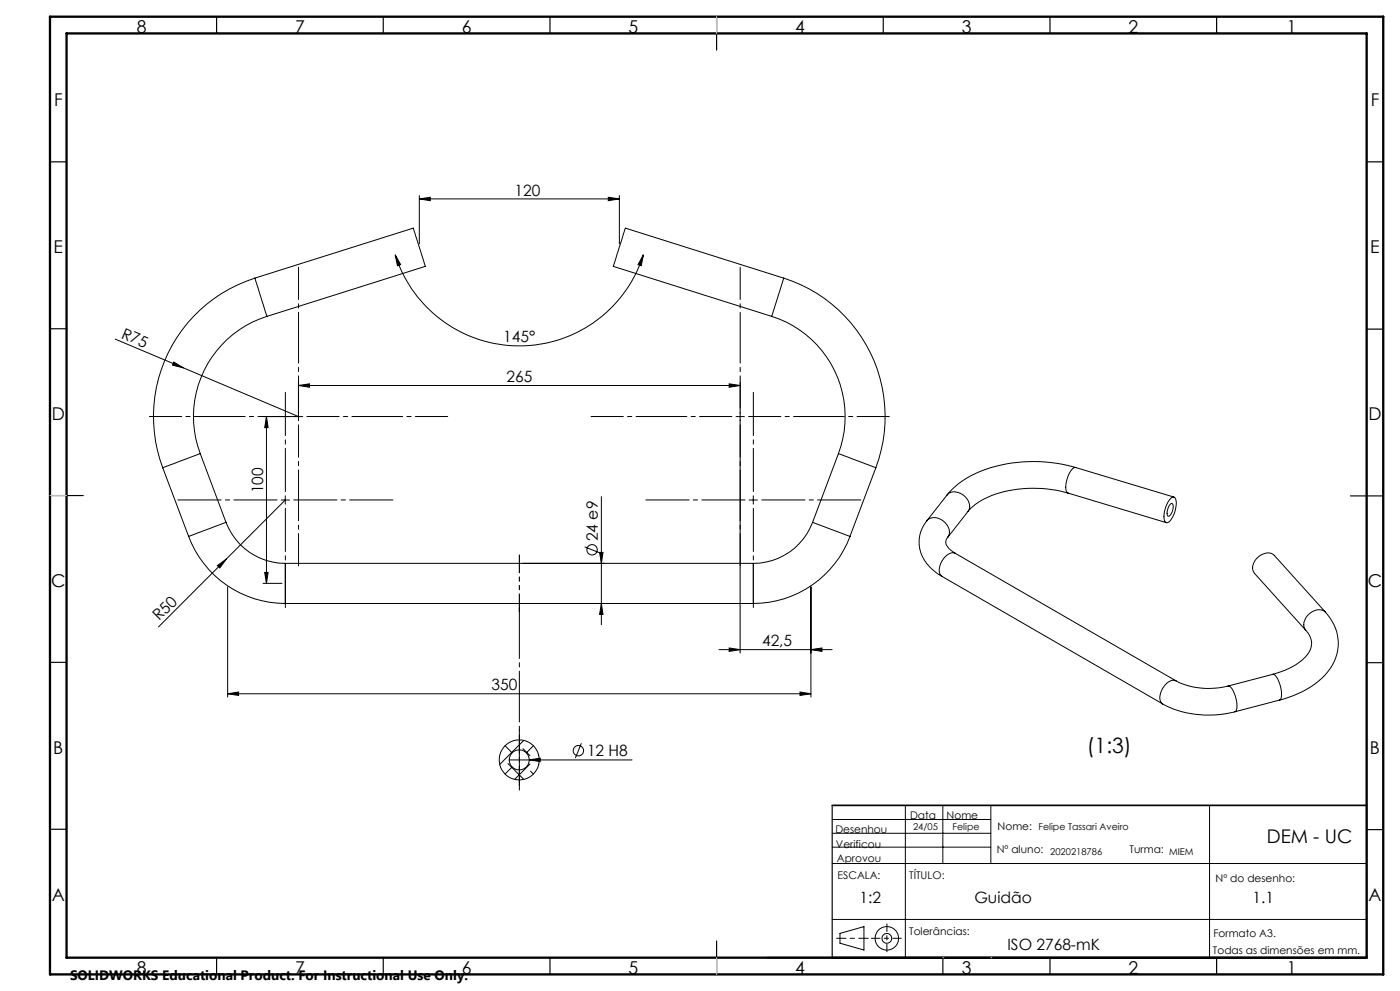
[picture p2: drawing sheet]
<svg xmlns="http://www.w3.org/2000/svg" width="420mm" height="297mm" viewBox="0 0 420 297" stroke-linecap="round" stroke-linejoin="round" font-family="sans-serif">
<g fill="none" stroke="#000" stroke-width=".3">
<path d="M125.8 59.6l3.3-.5v1zM125.8 58.6v14.5M125.8 59.6h60M182.5 59.1l3.3 .5-3.3 .5zM185.8 58.6v14.5M118.6 76.4l1.6 2.9-1 .4zM118.6 76.4a39 39 0 0 0 37.2 27.2 39 39 0 0 0 37.2-27.2M193 76.4l-.6 3.3-1-.4zM76.4 83.4a43.5 43.5 0 0 0-27.6 56.8M76.4 83.4l47.6-15 3.6 11.4-47.5 15M76.4 83.4l3.7 11.4M80.1 94.8a31.5 31.5 0 0 0-20 41.2"/>
<path d="M231.5 94.8a31.5 31.5 0 0 1 20 41.2M235.1 83.4a43.5 43.5 0 0 1 27.6 56.8M235.1 83.4l-47.5-15-2.5 7.8-1.1 3.6 47.5 15M235.1 83.4l-3.6 11.4M34.6 101.6l54.9 23.2M52.1 108.5l2.9 1.7-3.2-.8zM89.5 115.5l3.4-.5v1.1zM89.5 114.5v11.6M89.5 115.5h132.5M218.8 115l3.2 .5-3.2 .6zM222 114.5v81.2M60.1 136l-11.3 4.2"/>
<path d="M60.1 136l7.7 20.6M78.9 124.8h11.9M79.9 124.8v50M79.9 124.8l.5 3.4h-1zM220.8 124.8h2.5M251.5 136l11.2 4.2M251.5 136l-7.7 20.6M48.8 140.2l7.8 20.6M67.8 156.6a19 19 0 0 0 17.8 12.2M67.8 156.6l-11.2 4.2M84.3 149.9h2.6M85.6 149.9l-38 38"/>
<path d="M85.6 148.6v2.5M180.4 148.8v38.4M224.8 149.9h2.4M226 148.6v2.5M243.8 156.6a18.9 18.9 0 0 1-17.8 12.2M243.8 156.6l11.2 4.2M262.7 140.2l-7.7 20.6M278.1 156.1a10.4 10.4 0 0 0 2.4 15.2l2.1 1.5M278.1 156.1a3.9 3.9 0 0 1 5.9 1.1 3.1 3.1 0 0 1 .3 3.8M284.1 148.3a3.5 3.5 0 0 1 5.1 .2 3.5 3.5 0 0 1 1.2 4.8M284.1 148.3l-6 7.8M290.4 153.3l-6.1 7.7a2.2 2.2 0 0 0 .4 3.4l1.9 1.4"/>
<path d="M320.4 147.8a35.9 35.9 0 0 0-26.1 2.2l-1.7 1.2-2.2 2.1M320.4 147.8l29.5 8.8M322.7 140.1a43.4 43.4 0 0 0-32.8 3.3l-3.5 2.5-2.3 2.4M322.7 140.1a2.63 2.63 0 0 0-2.1 2.1 6.4 6.4 0 0 0-.5 5.4l.3 .2M322.7 140.1l29.5 8.9M351.2 151.1l.4-.2a3 3 0 0 1-.7 3.6l-.4 .2a2.9 2.9 0 0 1 .7-3.6zM351.3 149.3l.6-.3a1.18 1.18 0 0 1 1 1.5 7.5 7.5 0 0 1-2.6 6.1 .96 .96 0 0 1-1.1-1.2 8.8 8.8 0 0 1 2.1-6.1zM56.6 160.8a31.1 31.1 0 0 0 29 20.1M65.2 169.5l2.7-2-2 2.7zM68.3 175.9v33M78.9 174.8h5.7M79.4 171.6h1l-.5 3.2z"/>
<path d="M85.6 168.8v12.1M85.6 168.8h140.4M175.4 163.9l4.4 1.8M179.9 165.6h1l-.5 3.2zM226 168.8v12.1M243.3 175.9v33M255 160.8a31.1 31.1 0 0 1-29 20.1M282.6 172.8l66.2 38.2M286.6 165.8a3.6 3.6 0 0 0-4.1 2.4 3.7 3.7 0 0 0 0 4.5l.1 .1M286.6 165.8l66.2 38.2M85.6 180.9h140.4M180.4 180.9l.5 3.2h-1z"/>
<path d="M215.7 194.7h33.9M218.8 194.2l3.2 .5-3.2 .5zM243.3 194.7l3.3-.5v1zM391.7 188.8a5.5 5.5 0 0 1-.7 8.7 22.2 22.2 0 0 1-9.2 4.6M397.7 183.5a13.4 13.4 0 0 1-1.1 19.8 29.2 29.2 0 0 1-12.8 6.5M397.7 183.5l-15.4-17a3.9 3.9 0 0 0-5.7 1.4 3.2 3.2 0 0 0-.3 3.9l15.4 17M397.7 183.5a3.9 3.9 0 0 0-5.8 1.4 3.2 3.2 0 0 0-.2 3.9M68.3 207.9l3.3-.5v1zM68.3 207.9h175M240 207.4l3.3 .5-3.3 .5zM348.8 211a30.1 30.1 0 0 0 21.7 2.3M352.8 204a22.5 22.5 0 0 0 15.6 1.6"/>
<path d="M352.8 204a3.6 3.6 0 0 0-4.1 2.4 3.7 3.7 0 0 0 0 4.6h.1M368.4 205.6a3 3 0 0 1 2 2.5 6.1 6.1 0 0 1 .2 5.2h-.1M381.8 202.1a2.86 2.86 0 0 1 2 2.5 6.1 6.1 0 0 1 .2 5.2h-.2M381.8 202.1l-13.4 3.5M383.8 209.8l-13.3 3.5M151.5 223.5l2.1 2.1M152.4 228.8l4.7 4.8M152.8 227.7h36.8M153.6 229.9l-2.1 2.1M156.9 224.4l2.1 2.1M157.1 221.9l-7.2 7.2M158.8 227.7l3.3-.5v1z"/>
<path d="M159 229l-4.6 4.6M159.1 231.1l.9 .9M160 223.5l-2.1 2.1M161.5 229l.1 .1M161.6 226.4l-.1 .1M174.4 222.7l-1.8 4.5M249.7 258.8h160.3M249.7 249.7h47.6M249.7 245.6h47.6M249.7 253.9h47.6M271.6 241.4v45.6M282.9 241.4v17.4"/>
<path d="M297.3 241.4v17.4M362.9 241.4v45.6M249.7 275.6h160.3M252 279.7l7.2-2v7l-7.2-2z"/>
<circle cx="177.6" cy="164.8" r="1.55"/>
<circle cx="155.8" cy="227.7" r="3"/>
<circle cx="155.8" cy="227.7" r="6"/>
<circle cx="173.5" cy="225" r="1.56"/>
<circle cx="266" cy="281.2" r="1.46"/>
<circle cx="266.1" cy="281.2" r="3.5"/>
</g>
<path d="M155.8 236.7v-18" fill="none" stroke="#000" stroke-width=".3" stroke-dasharray="15.2 1.3 1.3 1.3" stroke-dashoffset="8.1"/>
<path d="M155.8 180.8v55.9" fill="none" stroke="#000" stroke-width=".3" stroke-dasharray="15.2 1.3 1.3 1.3" stroke-dashoffset="-1.3"/>
<path d="M87.1 124.8h-42.3M89.6 122.3v-42.2M89.6 127.3v42.3M92.1 124.8h42.2M219.6 124.8h-42.3M222.1 122.3v-42.2M222.1 127.3v42.3M224.6 124.8h42.2" fill="none" stroke="#000" stroke-width=".3" stroke-dasharray="15.2 1.3 1.3 1.3" stroke-dashoffset="5.5"/>
<path d="M83.1 149.8h-29.7M85.6 147.3v-29.7M85.6 152.3v29.8M88.1 149.8h29.8M223.5 149.8h-29.7M226 147.3v-29.7M226 152.3v29.8M228.5 149.8h29.8" fill="none" stroke="#000" stroke-width=".3" stroke-dasharray="15.2 1.3 1.3 1.3" stroke-dashoffset="2.3"/>
<path d="M155.8 166.3v17" fill="none" stroke="#000" stroke-width=".35" stroke-dasharray="6.3 1.3 1.3 1.3 1.3 1.3" stroke-dashoffset="1"/>
<path d="M261.4 281.2h9" fill="none" stroke="#000" stroke-width=".3" stroke-dasharray="15.2 1.3 1.3 1.3" stroke-dashoffset="12.7"/>
<path d="M266.1 276.9v8.3" fill="none" stroke="#000" stroke-width=".3" stroke-dasharray="15.2 1.3 1.3 1.3" stroke-dashoffset="13"/>
<path d="M260.4 281.2h-9.4" fill="none" stroke="#000" stroke-width=".3" stroke-dasharray="15.2 1.3 1.3 1.3" stroke-dashoffset="12.4"/>
<g fill="none" stroke="#000" stroke-width=".35">
<path d="M65 5v5M115 5v5M165 5v5M215 5v10M265 5v5M315 5v5M365 5v5M15 48.5h5M410 48.5h5M15 98.5h5M410 98.6h5M15 148.5h10"/>
<path d="M405.1 148.6h9.9M15 198.5h5M410 198.6h5M15 248.5h5M249.7 241.4v45.6M410 248.6h5M410 241.4v45.6M65 287v5M115 287v5M165 287v5M215 282v10M282.9 287v5"/>
<path d="M315 287v5M365 287v5"/>
</g>
<path d="M249.7 241.4h160.3M230 287h180" fill="none" stroke="#000" stroke-width=".5"/>
<path d="M15 5h400v287h-400zM20 10h390v277h-390z" fill="none" stroke="#000" stroke-width=".7"/>
<path d="M282.9 287h.1M297.3 287h.1" fill="none" stroke="#c0c0c0" stroke-width=".3"/>
<path d="M215 5v5M15 148.5h5M215 287v5" fill="none" stroke="#c0c0c0" stroke-width=".35"/>
<g fill="#000">
<path d="M52.1 108.5l2.9 1.7-3.2-.8zM65.2 169.5l2.7-2-2 2.7z"/>
<path d="M118.6 76.4l1.6 2.9-1 .4zM193 76.4l-.6 3.3-1-.4zM158.8 227.7l3.3 .5v-1z"/>
<path d="M89.5 115.5l3.4-.5v1.1zM218.8 115l3.2 .5-3.2 .6z"/>
<path d="M79.9 124.8l.5 3.4h-1zM79.4 171.6h1l-.5 3.2z"/>
<path d="M180.4 180.9l.5 3.2h-1zM179.9 165.6h1l-.5 3.2z"/>
<path d="M240 207.4l3.3 .5-3.3 .5zM68.3 207.9l3.3-.5v1zM243.3 194.7l3.3-.5v1zM218.8 194.2l3.2 .5-3.2 .5zM182.5 59.1l3.3 .5-3.3 .5zM125.8 59.6l3.3-.5v1z"/>
</g>
<text font-size="6.3" x="326" y="225.8">(1:3)</text>
<text font-size="5.6" x="380" y="252.6">DEM - UC</text>
<g font-size="5.3">
<text x="41" y="9.9">8</text>
<text x="88.5" y="9.9">7</text>
<text x="138.5" y="9.9">6</text>
<text x="188.5" y="9.9">5</text>
<text x="238.5" y="9.9">4</text>
<text x="288.5" y="9.9">3</text>
<text x="338.5" y="9.9">2</text>
<text x="386" y="9.9">1</text>
<text x="16.2" y="31.7">F</text>
<text x="411.2" y="31.7">F</text>
<text x="16.1" y="75.9">E</text>
<text x="411.1" y="75.9">E</text>
<text x="15.5" y="125.9">D</text>
<text x="410.5" y="125.9">D</text>
<text x="15.4" y="175.9">C</text>
<text x="410.4" y="175.9">C</text>
<text x="16" y="225.9">B</text>
<text x="411" y="225.9">B</text>
<text x="15.5" y="270.2">A</text>
<text x="410.5" y="270.2">A</text>
<text x="41" y="291.9">8</text>
<text x="88.5" y="291.9">7</text>
<text x="138.5" y="291.9">6</text>
<text x="188.5" y="291.9">5</text>
<text x="238.5" y="291.9">4</text>
<text x="288.5" y="291.9">3</text>
<text x="338.5" y="291.9">2</text>
<text x="386" y="291.9">1</text>
</g>
<g font-size="4.7">
<text x="154.4" y="58.6">120</text>
<text x="36.2" y="101.2" transform="rotate(23 36.2 101.2)">R75</text>
<text x="151" y="102.6">145°</text>
<text x="151.9" y="114.5">265</text>
<text x="78.9" y="147.8" transform="rotate(-90 78.9 147.8)">100</text>
<text x="179.3" y="162.2" transform="rotate(-90 179.3 162.2)">24 e9</text>
<text x="47.8" y="186.2" transform="rotate(-45 47.8 186.2)">R50</text>
<text x="228.6" y="193.7">42,5</text>
<text x="147.4" y="206.9">350</text>
<text x="176.1" y="226.7">12 H8</text>
<text x="257.9" y="270.6">1:2</text>
<text x="292.3" y="270.6">Guidão</text>
<text x="375.7" y="270.6">1.1</text>
<text x="302.2" y="284.7">ISO 2768-mK</text>
</g>
<text font-size="4.1" x="21" y="293.7">SOLIDWORKS Educational Product. For Instructional Use Only.</text>
<g font-size="3.2">
<text x="273" y="245.6">Data</text>
<text x="284" y="245.6">Nome</text>
<text x="250.6" y="249.7">Desenhou</text>
<text x="299.3" y="248.8">Nome:</text>
<text x="250.8" y="254.1">Verificou</text>
<text x="299" y="255.8">Nº aluno:</text>
<text x="338.9" y="255.8">Turma:</text>
<text x="251.1" y="258.3">Aprovou</text>
<text x="251.3" y="263.4">ESCALA:</text>
<text x="272.8" y="263.4">TÍTULO:</text>
<text x="364.7" y="264.4">Nº do desenho:</text>
<text x="272.8" y="280.2">Tolerâncias:</text>
<text x="364" y="280.7">Formato A3.</text>
<text x="363.9" y="285.8">Todas as dimensões em mm.</text>
</g>
<g font-size="2.8">
<text x="273.9" y="248.7">24/05</text>
<text x="285.8" y="248.7">Felipe</text>
<text x="311.6" y="248.7">Felipe Tassari Aveiro</text>
<text x="315" y="256.2">2020218786</text>
<text x="350.7" y="256.2">MIEM</text>
</g>
</svg>
